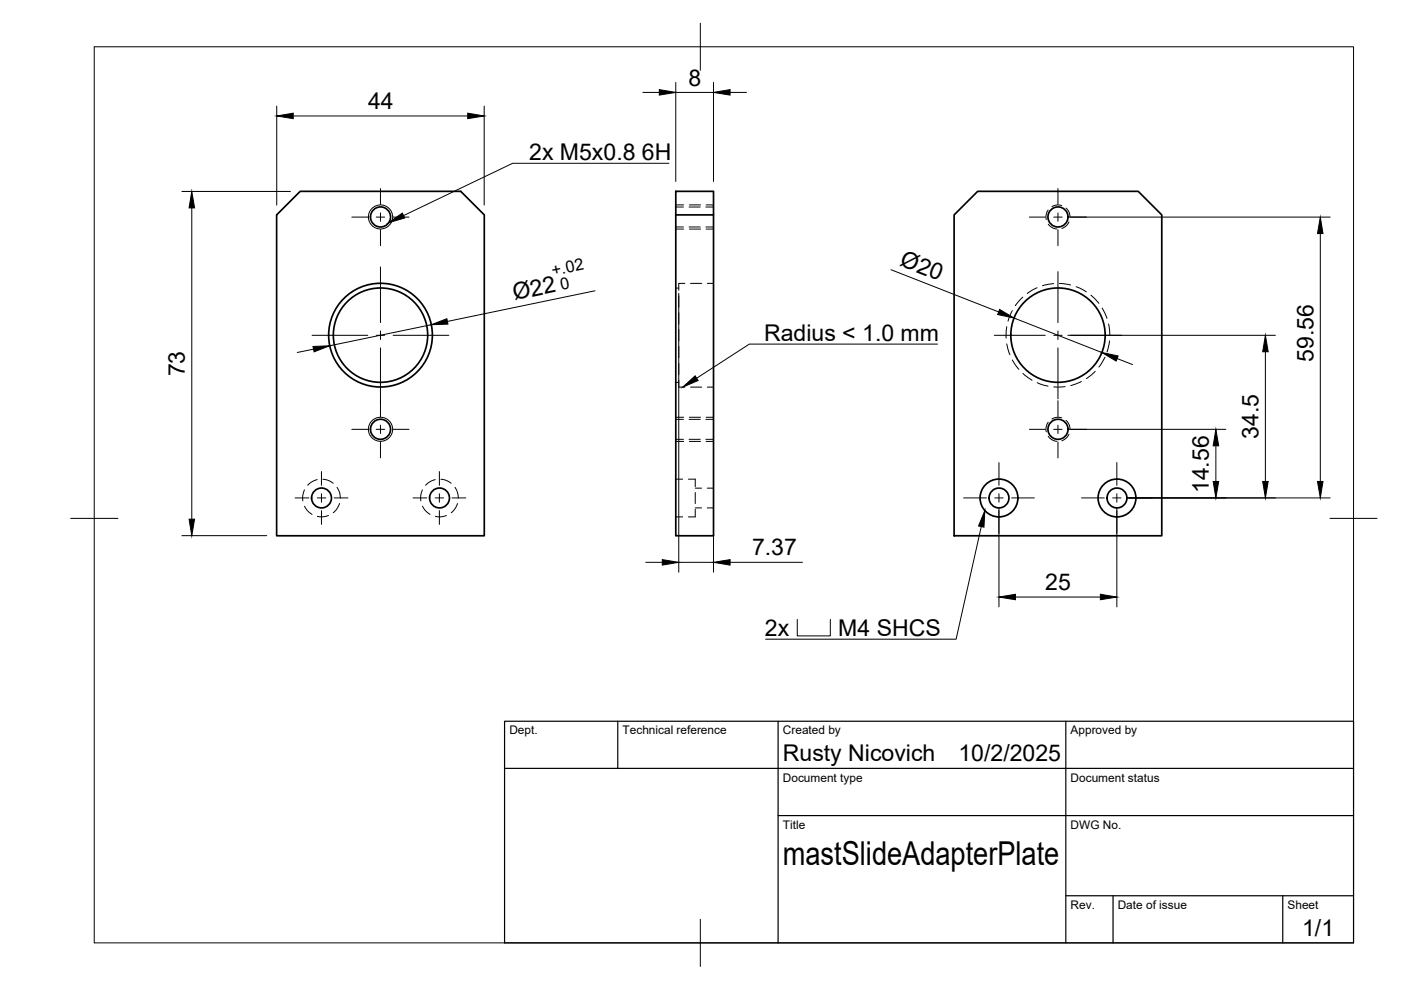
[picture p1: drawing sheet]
<svg xmlns="http://www.w3.org/2000/svg" width="297mm" height="210mm" viewBox="0 0 297 210" stroke-linecap="round" stroke-linejoin="round" font-family="sans-serif">
<!-- layer: Visible -->
<g fill="none" stroke="#000" stroke-width=".36">
<path d="M58.7 45.6l4.9-5h34.1l5 5v68h-44zM143.3 40.6h8v5h-8zM143.3 45.6v68h8v-68M202.3 45.6l5-5h34l5 5v68h-44z"/>
<circle cx="80.7" cy="46" r="2.13"/>
<circle cx="224.3" cy="46" r="2.13"/>
<circle cx="80.7" cy="71.1" r="10"/>
<circle cx="80.7" cy="71.1" r="11"/>
<circle cx="224.3" cy="71.1" r="10"/>
<circle cx="80.7" cy="91" r="2.13"/>
<circle cx="224.3" cy="91" r="2.13"/>
<circle cx="68.2" cy="105.6" r="2.11"/>
<circle cx="93.2" cy="105.6" r="2.11"/>
<circle cx="211.8" cy="105.6" r="4"/>
<circle cx="211.8" cy="105.6" r="2.11"/>
<circle cx="236.8" cy="105.6" r="4"/>
<circle cx="236.8" cy="105.6" r="2.11"/>
</g>
<!-- layer: Hidden -->
<g fill="none" stroke="#000" stroke-width=".21">
<path d="M143.3 43.9h1.6M143.3 48.1h1.6M146.1 43.9h2.4M146.1 48.1h2.4M149.6 43.9h1.7M149.6 48.1h1.7M143.3 61.1h.6M143.9 77v2.4M143.9 73.5v2.4M143.9 69.9v2.4M143.9 66.3v2.4M143.9 62.8v2.3"/>
<path d="M145.2 60.1h-1.3v1.4M146.4 60.1h2.4M150 60.1h1.3M213.4 69.3l-.1 2.4M213.4 72.9l.7 2.3M214.6 65.9l-.9 2.2M214.6 76.3l1.4 2M216.9 63l-1.6 1.8M216.9 79.2l1.9 1.4M219.9 61l-2.1 1.2M223.4 60.1l-2.4 .5M224.6 60.1l2.4 .3"/>
<path d="M228.2 60.8l2.1 1.1M231.3 62.6l1.7 1.7M232.2 78.7l-1.9 1.6M233.7 65.3l1 2.2M234.3 75.7l-1.3 2.1M235 68.7l.3 2.4M235.2 72.3l-.5 2.3M143.3 88.9h1.6M143.3 93.1h1.6M143.3 81.1h.6M143.9 80.6v1.5h1.3M146.1 88.9h2.4"/>
<path d="M146.1 93.1h2.4M146.4 82.1h2.4M149.6 88.9h1.7M149.6 93.1h1.7M150 82.1h1.3M219.9 81.1l2.3 .8M225.8 82h-2.4M229.3 80.9l-2.3 .8M64.6 103.9h-.1a4.2 4.2 0 0 0-.3 2.3M64.6 107.3a3.8 3.8 0 0 0 1.6 1.8M67.3 101.7l-1.3 .5-.8 .7M68.5 101.6l1.3 .4 .9 .5"/>
<path d="M69.6 109.3l-.9 .3-1.4-.1M71.5 103.3v.1a3.7 3.7 0 0 1 .7 2.2M72 106.8l-.5 1-.8 .9M89.6 103.9h-.1a4.2 4.2 0 0 0-.3 2.3M89.6 107.3a3.8 3.8 0 0 0 1.6 1.8M92.3 101.7l-1.3 .5-.8 .7M93.5 101.6l.8 .1 1.4 .8M94.7 109.3l-1 .3-1.4-.1M96.5 103.3l.5 1.2 .2 1.1M97 106.8l-.5 1-.8 .9M143.3 109.6h1.4M143.3 101.6h1.4"/>
<path d="M145.9 101.6h1.5v1.6M147.4 104.4v2.4M147.4 108v1.6h-1.5M147.4 107.7h1.3M147.4 103.5h1.3M149.9 107.7h1.4M149.9 103.5h1.4"/>
</g>
<!-- layer: Visible Narrow -->
<g fill="none" stroke="#000" stroke-width=".21">
<circle cx="80.7" cy="46" r="2.56"/>
<circle cx="80.7" cy="91" r="2.56"/>
</g>
<!-- layer: Hidden Narrow -->
<g fill="none" stroke="#000" stroke-width=".21">
<path d="M143.4 43.4h1.5M143.4 48.6h1.5M146.2 43.4h2.3M146.2 48.6h2.3M149.7 43.4h1.6M149.7 48.6h1.6M222.2 44.5l-.4 .8v1.3M222.2 47.5l1.1 .9 .8 .1M225.1 43.6a2.46 2.46 0 0 0-2.1 .2M226 44.1l.3 .2a2.45 2.45 0 0 1 .6 1.7M226.7 47l-.2 .3a2.44 2.44 0 0 1-1.4 1.1M143.4 88.5h1.5"/>
<path d="M143.4 93.6h1.5M146.2 88.5h2.3M146.2 93.6h2.3M149.7 88.5h1.6M149.7 93.6h1.6M222.2 89.5l-.4 .9v1.2M222.2 92.5a2.48 2.48 0 0 0 1.9 1.1M225.1 88.6a2.46 2.46 0 0 0-2.1 .2M226 89.1l.3 .2a2.46 2.46 0 0 1 .6 1.7M226.7 92l-.8 1-.8 .5"/>
</g>
<!-- layer: BORDER -->
<path d="M20 9.9h267v190h-267zM148.5 4.9v10M15 109.9h10M282 109.9h10M148.5 194.9v10" fill="none" stroke="#000" stroke-width=".21"/>
<!-- layer: TITLEBLOCK -->
<path d="M107 152.9h180v47h-180zM131 152.9v10M165 152.9v47M226 152.9v47M107 162.9h180M165 172.9h122M226 189.9h61M236 189.9v10M272 189.9v10" fill="none" stroke="#000" stroke-width=".25"/>
<!-- layer: Smart Centers -->
<g fill="none" stroke="#000" stroke-width=".21">
<path d="M80.7 40v3.3M224.3 40v3.3M74.6 46h3.4M79.8 46h1.8M80.7 45.1v1.8M80.7 48.7v3.4M80.7 56.6v11.8M83.3 46h3.4M218.2 46h3.4M223.4 46h1.8M224.3 45.1v1.8M224.3 48.7v3.4"/>
<path d="M224.3 57.6v10.8M227 46h3.4M66.2 71.1h11.8M79.8 71.1h1.8M80.7 70.2v1.8M80.7 73.8v14.5M83.4 71.1h11.8M210.8 71.1h10.8M223.4 71.1h1.8M224.3 70.2v1.8M224.3 73.8v10.8M227 71.1h10.8"/>
<path d="M68.2 100v2.9M74.6 91h3.4M79.8 91h1.8M80.7 90.1v1.8M80.7 93.7v3.4M83.3 91h3.4M93.2 100v2.9M211.8 98.1v4.8M218.2 91h3.4M223.4 91h1.8M224.3 85v3.3M224.3 90.1v1.8"/>
<path d="M224.3 93.7v3.4M227 91h3.4M236.8 98.1v4.8M62.6 105.6h2.9M67.3 105.6h1.8M68.2 104.7v1.8M68.2 108.3v2.9M70.8 105.6h3M87.6 105.6h2.9M92.3 105.6h1.8M93.2 104.7v1.8M93.2 108.3v2.9"/>
<path d="M95.8 105.6h3M204.3 105.6h4.8M210.9 105.6h1.8M211.8 104.7v1.8M211.8 108.3v4.8M214.5 105.6h4.8M229.3 105.6h4.8M235.9 105.6h1.8M236.8 104.7v1.8M236.8 108.3v4.8M239.5 105.6h4.8"/>
</g>
<!-- layer: FD_Dimensions -->
<g fill="none" stroke="#000" stroke-width=".21">
<path d="M136.3 19.6h3.5M143.3 17.5v21M143.3 19.6h8M151.3 17.5v21M154.8 19.6h3.5M58.7 22.5v21M62.2 24.6h37M102.7 22.5v21M38.6 40.6h23M40.7 44.1v66M188.9 57.2l22.8 8.9M226.4 46h55.6"/>
<path d="M279.9 49.5v52.6M66.5 74l-3.5 .7M91.4 68.8l-21.5 4.5M126.2 61.7l-31.3 6.4M143.9 62.2v59.1M151.3 62.2v59.1M215 67.4l18.6 7.3M226.4 71.1h44M236.9 76l3.2 1.3M268.3 74.6v27.5M226.4 91h33.5M257.8 94.5v7.6"/>
<path d="M38.6 113.6h18M136.9 119.2h3.5M143.9 119.2h7.4M154.8 119.2h15.3M211.8 107.7v21M236.8 107.7v21M238.9 105.6h43.1M215.3 126.6h18"/>
</g>
<g fill="#000" stroke="#000" stroke-width=".21">
<path d="M139.8 19l3.5 .6-3.5 .6zM151.3 19.6l3.5-.6v1.2zM58.7 24.6l3.5-.6v1.2zM99.2 24l3.5 .6-3.5 .6zM40.7 40.6l.6 3.5h-1.2zM279.9 46l.6 3.5h-1.2zM66.4 73.5l3.5-.2-3.3 1.3zM91.4 68.8l3.3-1.2 .3 1.1zM211.9 65.6l3.1 1.8-3.5-.7zM233.6 74.7l3.5 .8-.5 1.1zM268.3 71.1l.6 3.5h-1.2zM257.8 91l.6 3.5h-1.2z"/>
<path d="M40.1 110.1h1.2l-.6 3.5zM140.4 118.7l3.5 .5-3.5 .6zM151.3 119.2l3.5-.5v1.1zM257.2 102.1h1.2l-.6 3.5zM267.7 102.1h1.2l-.6 3.5zM279.3 102.1h1.2l-.6 3.5zM211.8 126.6l3.5-.6v1.2zM233.3 126l3.5 .6-3.5 .6z"/>
</g>
<!-- layer: Hole Notes -->
<path d="M82.4 47.2l2.9-2 .5 1z" fill="#000" stroke="#000" stroke-width=".21"/>
<path d="M141.8 34.6h-33.1l-23.1 11.1" fill="none" stroke="#000" stroke-width=".21"/>
<!-- layer: Leaders -->
<path d="M198.8 73h-39.9l-11.2 7.2M208 111.6l-5.3 23.9h-40.4M169 131.3v3.5h7v-3.5" fill="none" stroke="#000" stroke-width=".21"/>
<path d="M144.8 82.1l2.6-2.4 .6 1zM208.8 108.2l-.2 3.6-1.1-.3z" fill="#000" stroke="#000" stroke-width=".21"/>
<text font-size="7" x="166" y="183.4">mastSlideAdapterPlate</text>
<g font-size="4.9">
<text x="78" y="23.2">44</text>
<text x="145.9" y="18.1">8</text>
<text x="112.2" y="33.9">2x M5x0.8</text>
<text x="136.1" y="33.9">6H</text>
<text x="190.6" y="56.2" transform="rotate(22 190.6 56.2)">Ø20</text>
<text x="109.1" y="63.6" transform="rotate(-12 109.1 63.6)">Ø22</text>
<text x="162" y="72.3">Radius &lt; 1.0 mm</text>
<text x="278.5" y="76.7" transform="rotate(-90 278.5 76.7)">59.56</text>
<text x="39.2" y="79.8" transform="rotate(-90 39.2 79.8)">73</text>
<text x="266.8" y="93.1" transform="rotate(-90 266.8 93.1)">34.5</text>
<text x="256.3" y="104.6" transform="rotate(-90 256.3 104.6)">14.56</text>
<text x="159.4" y="117.8">7.37</text>
<text x="221.6" y="125.1">25</text>
<text x="162.2" y="134.8">2x</text>
<text x="177.7" y="134.8">M4 SHCS</text>
<text x="166" y="161.4">Rusty Nicovich</text>
<text x="203.2" y="161.4">10/2/2025</text>
<text x="276.1" y="198.6">1/1</text>
</g>
<g font-size="3.5">
<text x="117.2" y="58.5" transform="rotate(-12 117.2 58.5)">+.02</text>
<text x="119" y="61.6" transform="rotate(-12 119 61.6)">0</text>
</g>
<g font-size="2.5">
<text x="108" y="155.7">Dept.</text>
<text x="132" y="155.7">Technical reference</text>
<text x="166" y="155.7">Created by</text>
<text x="227" y="155.7">Approved by</text>
<text x="166" y="165.7">Document type</text>
<text x="227" y="165.7">Document status</text>
<text x="166" y="175.7">Title</text>
<text x="227" y="175.7">DWG No.</text>
<text x="227" y="192.7">Rev.</text>
<text x="237" y="192.7">Date of issue</text>
<text x="273" y="192.7">Sheet</text>
</g>
</svg>
